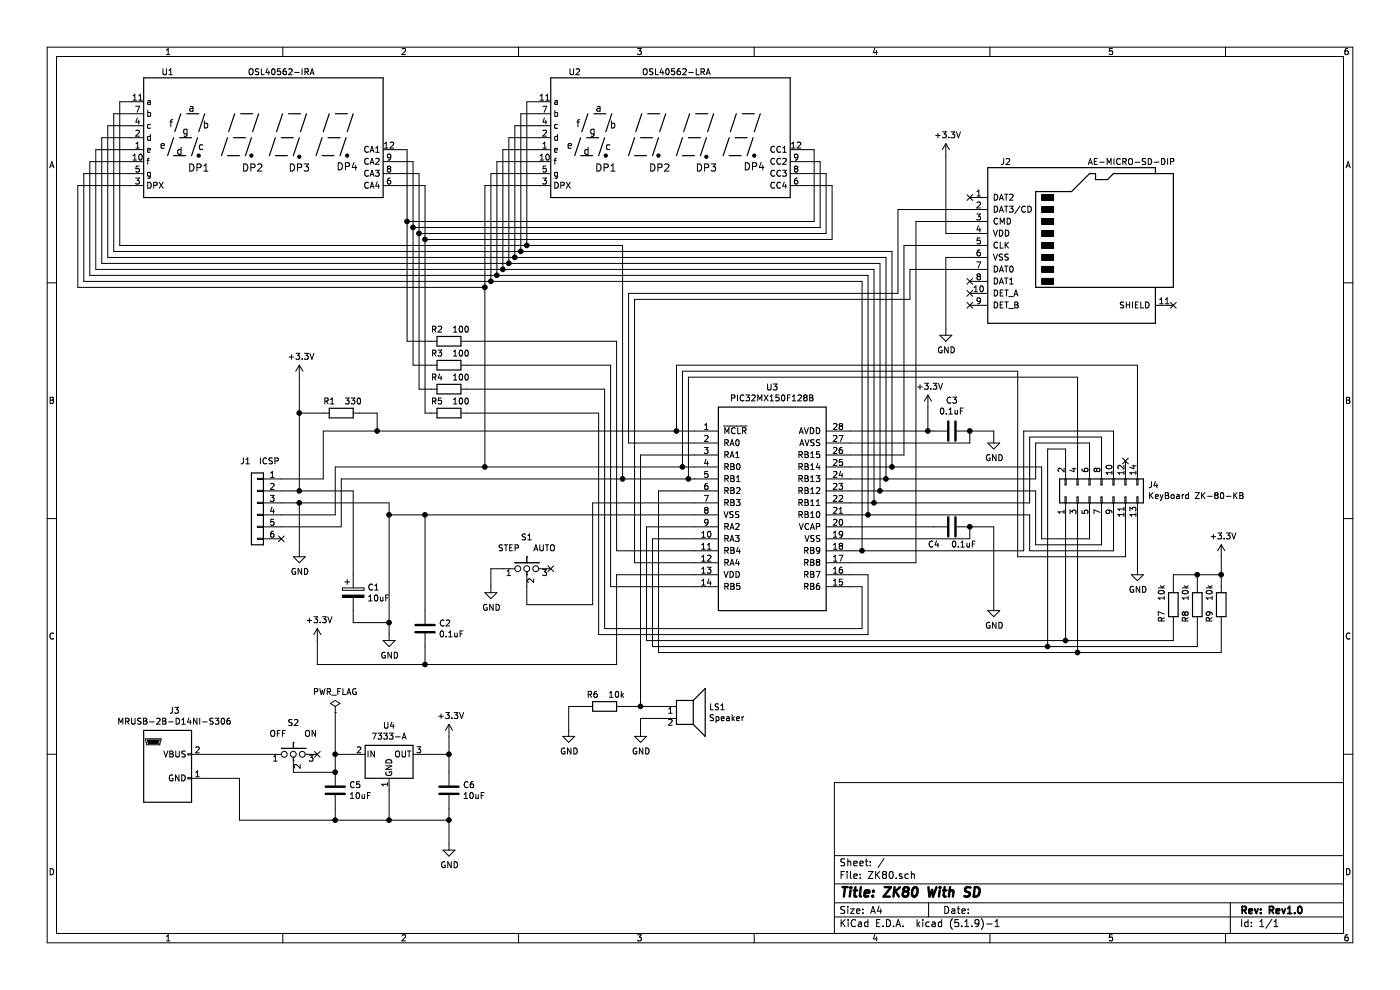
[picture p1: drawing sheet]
EESchema Schematic File Version 4
EELAYER 30 0
EELAYER END
$Descr A4 11693 8268
encoding utf-8
Sheet 1 1
Title "ZK80 With SD"
Date ""
Rev "Rev1.0"
Comp ""
Comment1 ""
Comment2 ""
Comment3 ""
Comment4 ""
$EndDescr
$Comp
L Display_Character:CA56-12EWA U1
U 1 1
P 2200 1150
F 0 "U1" H 1400 1700 50  0000 C CNN
F 1 "OSL40562-IRA" H 2350 1700 50  0000 C CNN
F 2 "Display_7Segment:CA56-12EWA" H 2200 550 50  0001 C CNN
F 3 "http://www.kingbrightusa.com/images/catalog/SPEC/CA56-12EWA.pdf" H 1770 1180 50  0001 C CNN
	1    2200 1150
	1    0    0    -1  
$EndComp
$Comp
L Display_Character:CC56-12EWA U2
U 1 1
P 5600 1150
F 0 "U2" H 4800 1700 50  0000 C CNN
F 1 "OSL40562-LRA" H 5650 1700 50  0000 C CNN
F 2 "Display_7Segment:CA56-12EWA" H 5600 550 50  0001 C CNN
F 3 "http://www.kingbrightusa.com/images/catalog/SPEC/CA56-12EWA.pdf" H 5170 1180 50  0001 C CNN
	1    5600 1150
	1    0    0    -1  
$EndComp
Wire Wire Line
	3300 1250 3400 1250
Wire Wire Line
	3400 1250 3400 1850
Wire Wire Line
	3400 1850 6800 1850
Wire Wire Line
	6800 1850 6800 1250
Wire Wire Line
	6800 1250 6700 1250
Wire Wire Line
	3300 1350 3450 1350
Wire Wire Line
	3450 1350 3450 1900
Wire Wire Line
	3450 1900 6850 1900
Wire Wire Line
	6850 1900 6850 1350
Wire Wire Line
	6850 1350 6700 1350
Wire Wire Line
	3300 1450 3500 1450
Wire Wire Line
	3500 1450 3500 1950
Wire Wire Line
	3500 1950 6900 1950
Wire Wire Line
	6900 1950 6900 1450
Wire Wire Line
	6900 1450 6700 1450
Wire Wire Line
	3300 1550 3550 1550
Wire Wire Line
	3550 1550 3550 2000
Wire Wire Line
	3550 2000 6950 2000
Wire Wire Line
	6950 2000 6950 1550
Wire Wire Line
	6950 1550 6700 1550
Wire Wire Line
	1100 850  1000 850 
Wire Wire Line
	1000 850  1000 2050
Wire Wire Line
	1000 2050 4400 2050
Wire Wire Line
	4400 2050 4400 850 
Wire Wire Line
	4400 850  4500 850 
Wire Wire Line
	1100 950  950  950 
Wire Wire Line
	950  950  950  2100
Wire Wire Line
	950  2100 4350 2100
Wire Wire Line
	4350 2100 4350 950 
Wire Wire Line
	4350 950  4500 950 
Wire Wire Line
	1100 1050 900  1050
Wire Wire Line
	900  1050 900  2150
Wire Wire Line
	900  2150 4300 2150
Wire Wire Line
	4300 2150 4300 1050
Wire Wire Line
	4300 1050 4500 1050
Wire Wire Line
	1100 1150 850  1150
Wire Wire Line
	850  1150 850  2200
Wire Wire Line
	850  2200 4250 2200
Wire Wire Line
	4250 2200 4250 1150
Wire Wire Line
	4250 1150 4500 1150
Wire Wire Line
	1100 1250 800  1250
Wire Wire Line
	800  1250 800  2250
Wire Wire Line
	800  2250 4200 2250
Wire Wire Line
	4200 2250 4200 1250
Wire Wire Line
	4200 1250 4500 1250
Wire Wire Line
	1100 1350 750  1350
Wire Wire Line
	750  1350 750  2300
Wire Wire Line
	750  2300 4150 2300
Wire Wire Line
	4150 2300 4150 1350
Wire Wire Line
	4150 1350 4500 1350
Wire Wire Line
	1100 1450 700  1450
Wire Wire Line
	700  1450 700  2350
Wire Wire Line
	700  2350 4100 2350
Wire Wire Line
	4100 2350 4100 1450
Wire Wire Line
	4100 1450 4500 1450
Wire Wire Line
	1100 1550 650  1550
Wire Wire Line
	650  1550 650  2400
Wire Wire Line
	650  2400 4050 2400
Wire Wire Line
	4050 2400 4050 1550
Wire Wire Line
	4050 1550 4500 1550
$Comp
L Device:R R2
U 1 1
P 3750 2850
F 0 "R2" V 3650 2750 50  0000 C CNN
F 1 "100" V 3650 2950 50  0000 C CNN
F 2 "Resistor_THT:R_Axial_DIN0207_L6.3mm_D2.5mm_P7.62mm_Horizontal" V 3680 2850 50  0001 C CNN
F 3 "~" H 3750 2850 50  0001 C CNN
	1    3750 2850
	0    1    1    0   
$EndComp
$Comp
L Device:R R3
U 1 1
P 3750 3050
F 0 "R3" V 3650 2950 50  0000 C CNN
F 1 "100" V 3650 3150 50  0000 C CNN
F 2 "Resistor_THT:R_Axial_DIN0207_L6.3mm_D2.5mm_P7.62mm_Horizontal" V 3680 3050 50  0001 C CNN
F 3 "~" H 3750 3050 50  0001 C CNN
	1    3750 3050
	0    1    1    0   
$EndComp
$Comp
L Device:R R4
U 1 1
P 3750 3250
F 0 "R4" V 3650 3150 50  0000 C CNN
F 1 "100" V 3650 3350 50  0000 C CNN
F 2 "Resistor_THT:R_Axial_DIN0207_L6.3mm_D2.5mm_P7.62mm_Horizontal" V 3680 3250 50  0001 C CNN
F 3 "~" H 3750 3250 50  0001 C CNN
	1    3750 3250
	0    1    1    0   
$EndComp
$Comp
L Device:R R5
U 1 1
P 3750 3450
F 0 "R5" V 3650 3350 50  0000 C CNN
F 1 "100" V 3650 3550 50  0000 C CNN
F 2 "Resistor_THT:R_Axial_DIN0207_L6.3mm_D2.5mm_P7.62mm_Horizontal" V 3680 3450 50  0001 C CNN
F 3 "~" H 3750 3450 50  0001 C CNN
	1    3750 3450
	0    1    1    0   
$EndComp
Wire Wire Line
	3400 1850 3400 2850
Wire Wire Line
	3400 2850 3600 2850
Connection ~ 3400 1850
Wire Wire Line
	3450 1900 3450 3050
Wire Wire Line
	3450 3050 3600 3050
Connection ~ 3450 1900
Wire Wire Line
	3500 1950 3500 3250
Wire Wire Line
	3500 3250 3600 3250
Connection ~ 3500 1950
Wire Wire Line
	3550 2000 3550 3450
Wire Wire Line
	3550 3450 3600 3450
Connection ~ 3550 2000
Wire Wire Line
	3900 2850 5150 2850
Wire Wire Line
	5150 2850 5150 4600
Wire Wire Line
	5150 4600 5800 4600
Wire Wire Line
	3900 3050 5100 3050
Wire Wire Line
	5100 3050 5100 4900
Wire Wire Line
	5100 4900 5800 4900
Wire Wire Line
	3900 3250 5050 3250
Wire Wire Line
	5050 3250 5050 5250
Wire Wire Line
	5050 5250 7200 5250
Wire Wire Line
	7200 5250 7200 4900
Wire Wire Line
	7200 4900 7100 4900
Wire Wire Line
	3900 3450 5000 3450
Wire Wire Line
	5000 3450 5000 5300
Wire Wire Line
	5000 5300 7250 5300
Wire Wire Line
	7250 5300 7250 4800
Wire Wire Line
	7250 4800 7100 4800
Wire Wire Line
	4100 2350 7200 2350
Connection ~ 4100 2350
Wire Wire Line
	4150 2300 7250 2300
Connection ~ 4150 2300
Wire Wire Line
	4200 2250 7300 2250
Connection ~ 4200 2250
Wire Wire Line
	4250 2200 7350 2200
Connection ~ 4250 2200
Wire Wire Line
	4300 2150 7400 2150
Connection ~ 4300 2150
Wire Wire Line
	4350 2100 7450 2100
Connection ~ 4350 2100
Wire Wire Line
	4400 2050 5200 2050
Connection ~ 4400 2050
$Comp
L Connector:Micro_SD_Card_Det J2
U 1 1
P 9000 2050
F 0 "J2" H 8400 2750 50  0000 C CNN
F 1 "AE-MICRO-SD-DIP" H 9450 2750 50  0000 C CNN
F 2 "KUT_Connector:AE-MICRO-SD-DIP" H 11050 2750 50  0001 C CNN
F 3 "https://www.hirose.com/product/en/download_file/key_name/DM3/category/Catalog/doc_file_id/49662/?file_category_id=4&item_id=195&is_series=1" H 9000 2150 50  0001 C CNN
	1    9000 2050
	1    0    0    -1  
$EndComp
Wire Wire Line
	8100 1750 7500 1750
Wire Wire Line
	7500 1750 7500 2450
Wire Wire Line
	7500 2450 5250 2450
Wire Wire Line
	5250 2450 5250 3700
Wire Wire Line
	5250 3700 5800 3700
Wire Wire Line
	8100 2050 7550 2050
Wire Wire Line
	7550 2050 7550 3800
Wire Wire Line
	7550 3800 7100 3800
Wire Wire Line
	8100 2250 7600 2250
Wire Wire Line
	7600 2250 7600 2500
Wire Wire Line
	7600 2500 5300 2500
Wire Wire Line
	5300 2500 5300 4700
Wire Wire Line
	5300 4700 5800 4700
Wire Wire Line
	8100 1850 7650 1850
Wire Wire Line
	7650 1850 7650 4700
Wire Wire Line
	7650 4700 7100 4700
$Comp
L power:+3.3V #PWR08
U 1 1
P 7900 1300
F 0 "#PWR08" H 7900 1150 50  0001 C CNN
F 1 "+3.3V" H 7915 1473 50  0000 C CNN
F 2 "" H 7900 1300 50  0001 C CNN
F 3 "" H 7900 1300 50  0001 C CNN
	1    7900 1300
	1    0    0    -1  
$EndComp
Wire Wire Line
	7900 1300 7900 1950
Wire Wire Line
	7900 1950 8100 1950
$Comp
L power:GND #PWR09
U 1 1
P 7900 2750
F 0 "#PWR09" H 7900 2500 50  0001 C CNN
F 1 "GND" H 7905 2577 50  0000 C CNN
F 2 "" H 7900 2750 50  0001 C CNN
F 3 "" H 7900 2750 50  0001 C CNN
	1    7900 2750
	1    0    0    -1  
$EndComp
Wire Wire Line
	8100 2150 7900 2150
Wire Wire Line
	7900 2150 7900 2750
$Comp
L Connector_Generic:Conn_01x06 J1
U 1 1
P 2150 4200
F 0 "J1" H 2250 4550 50  0000 C CNN
F 1 "ICSP" H 2050 4550 50  0000 C CNN
F 2 "Connector_PinHeader_2.54mm:PinHeader_1x06_P2.54mm_Horizontal" H 2150 4200 50  0001 C CNN
F 3 "~" H 2150 4200 50  0001 C CNN
	1    2150 4200
	-1   0    0    -1  
$EndComp
Wire Wire Line
	2350 4000 2700 4000
Wire Wire Line
	2700 4000 2700 3600
Wire Wire Line
	2700 3600 3150 3600
$Comp
L power:+3.3V #PWR01
U 1 1
P 2500 3150
F 0 "#PWR01" H 2500 3000 50  0001 C CNN
F 1 "+3.3V" H 2515 3323 50  0000 C CNN
F 2 "" H 2500 3150 50  0001 C CNN
F 3 "" H 2500 3150 50  0001 C CNN
	1    2500 3150
	1    0    0    -1  
$EndComp
Wire Wire Line
	2350 4100 2500 4100
Wire Wire Line
	2350 4200 2500 4200
Wire Wire Line
	3250 4200 3250 4300
Wire Wire Line
	3250 4300 3550 4300
Wire Wire Line
	2350 4300 2800 4300
Wire Wire Line
	2800 4300 2800 3900
Wire Wire Line
	2350 4400 2850 4400
Wire Wire Line
	2850 4400 2850 4000
$Comp
L power:GND #PWR02
U 1 1
P 2500 4600
F 0 "#PWR02" H 2500 4350 50  0001 C CNN
F 1 "GND" H 2505 4427 50  0000 C CNN
F 2 "" H 2500 4600 50  0001 C CNN
F 3 "" H 2500 4600 50  0001 C CNN
	1    2500 4600
	1    0    0    -1  
$EndComp
Wire Wire Line
	2500 4600 2500 4200
Connection ~ 2500 4200
Wire Wire Line
	2500 4200 3250 4200
$Comp
L vsrAkizuki:MRUSB-2B-D14NI-S306 J3
U 1 1
P 1400 6400
F 0 "J3" H 1457 6867 50  0000 C CNN
F 1 "MRUSB-2B-D14NI-S306" H 1457 6776 50  0000 C CNN
F 2 "vsrAkizuki:MRUSB-2B-D14NI-S306" H 1550 6350 50  0001 C CNN
F 3 "" H 1550 6350 50  0001 C CNN
	1    1400 6400
	1    0    0    -1  
$EndComp
$Comp
L Device:C C5
U 1 1
P 2800 6600
F 0 "C5" H 2915 6646 50  0000 L CNN
F 1 "10uF" H 2915 6555 50  0000 L CNN
F 2 "Capacitor_THT:C_Rect_L4.0mm_W2.5mm_P2.50mm" H 2838 6450 50  0001 C CNN
F 3 "~" H 2800 6600 50  0001 C CNN
	1    2800 6600
	1    0    0    -1  
$EndComp
$Comp
L Device:C C6
U 1 1
P 3750 6600
F 0 "C6" H 3865 6646 50  0000 L CNN
F 1 "10uF" H 3865 6555 50  0000 L CNN
F 2 "Capacitor_THT:C_Rect_L4.0mm_W2.5mm_P2.50mm" H 3788 6450 50  0001 C CNN
F 3 "~" H 3750 6600 50  0001 C CNN
	1    3750 6600
	1    0    0    -1  
$EndComp
$Comp
L Memory_RAM2:SLIDE_SWITCH_3P S2
U 1 1
P 2450 6100
F 0 "S2" H 2450 6165 50  0000 C CNN
F 1 "OFF    ON" H 2450 6074 50  0000 C CNN
F 2 "Connector_PinHeader_2.54mm:PinHeader_1x03_P2.54mm_Vertical" H 2450 6125 50  0001 C CNN
F 3 "" H 2450 6125 50  0001 C CNN
	1    2450 6100
	1    0    0    -1  
$EndComp
Wire Wire Line
	1700 6300 2250 6300
Wire Wire Line
	2450 6450 2800 6450
Wire Wire Line
	2800 6450 2800 6300
Wire Wire Line
	2800 6300 2950 6300
Connection ~ 2800 6450
Wire Wire Line
	1700 6500 2000 6500
Wire Wire Line
	2000 6500 2000 6850
Wire Wire Line
	2000 6850 2800 6850
Wire Wire Line
	2800 6850 2800 6750
Wire Wire Line
	2800 6850 3250 6850
Wire Wire Line
	3250 6850 3250 6600
Connection ~ 2800 6850
Wire Wire Line
	3250 6850 3750 6850
Wire Wire Line
	3750 6850 3750 6750
Connection ~ 3250 6850
Wire Wire Line
	3550 6300 3750 6300
Wire Wire Line
	3750 6300 3750 6450
$Comp
L power:GND #PWR015
U 1 1
P 3750 7050
F 0 "#PWR015" H 3750 6800 50  0001 C CNN
F 1 "GND" H 3755 6877 50  0000 C CNN
F 2 "" H 3750 7050 50  0001 C CNN
F 3 "" H 3750 7050 50  0001 C CNN
	1    3750 7050
	1    0    0    -1  
$EndComp
$Comp
L power:+3.3V #PWR014
U 1 1
P 3750 6150
F 0 "#PWR014" H 3750 6000 50  0001 C CNN
F 1 "+3.3V" H 3765 6323 50  0000 C CNN
F 2 "" H 3750 6150 50  0001 C CNN
F 3 "" H 3750 6150 50  0001 C CNN
	1    3750 6150
	1    0    0    -1  
$EndComp
Wire Wire Line
	3750 6150 3750 6300
Connection ~ 3750 6300
Wire Wire Line
	3750 6850 3750 7050
Connection ~ 3750 6850
$Comp
L Device:Speaker LS1
U 1 1
P 5750 5900
F 0 "LS1" H 5920 5896 50  0000 L CNN
F 1 "Speaker" H 5920 5805 50  0000 L CNN
F 2 "Package_TO_SOT_THT:TO-5-2" H 5750 5700 50  0001 C CNN
F 3 "~" H 5740 5850 50  0001 C CNN
	1    5750 5900
	1    0    0    -1  
$EndComp
Wire Wire Line
	5800 3800 5350 3800
Wire Wire Line
	5350 3800 5350 5900
Wire Wire Line
	5350 5900 5550 5900
$Comp
L power:GND #PWR07
U 1 1
P 5350 6100
F 0 "#PWR07" H 5350 5850 50  0001 C CNN
F 1 "GND" H 5355 5927 50  0000 C CNN
F 2 "" H 5350 6100 50  0001 C CNN
F 3 "" H 5350 6100 50  0001 C CNN
	1    5350 6100
	1    0    0    -1  
$EndComp
Wire Wire Line
	5550 6000 5350 6000
Wire Wire Line
	5350 6000 5350 6100
$Comp
L Device:R R6
U 1 1
P 5050 5900
F 0 "R6" V 4950 5800 50  0000 C CNN
F 1 "10k" V 4950 6000 50  0000 C CNN
F 2 "Resistor_THT:R_Axial_DIN0207_L6.3mm_D2.5mm_P7.62mm_Horizontal" V 4980 5900 50  0001 C CNN
F 3 "~" H 5050 5900 50  0001 C CNN
	1    5050 5900
	0    1    1    0   
$EndComp
Wire Wire Line
	5200 5900 5350 5900
Connection ~ 5350 5900
$Comp
L power:GND #PWR06
U 1 1
P 4750 6100
F 0 "#PWR06" H 4750 5850 50  0001 C CNN
F 1 "GND" H 4755 5927 50  0000 C CNN
F 2 "" H 4750 6100 50  0001 C CNN
F 3 "" H 4750 6100 50  0001 C CNN
	1    4750 6100
	1    0    0    -1  
$EndComp
Wire Wire Line
	4900 5900 4750 5900
Wire Wire Line
	4750 5900 4750 6100
$Comp
L Device:C C3
U 1 1
P 7950 3600
F 0 "C3" V 8202 3600 50  0000 C CNN
F 1 "0.1uF" V 8111 3600 50  0000 C CNN
F 2 "Capacitor_THT:C_Rect_L4.0mm_W2.5mm_P2.50mm" H 7988 3450 50  0001 C CNN
F 3 "~" H 7950 3600 50  0001 C CNN
	1    7950 3600
	0    -1   -1   0   
$EndComp
$Comp
L Device:C C4
U 1 1
P 7950 4400
F 0 "C4" V 7800 4550 50  0000 C CNN
F 1 "0.1uF" V 7800 4300 50  0000 C CNN
F 2 "Capacitor_THT:C_Rect_L4.0mm_W2.5mm_P2.50mm" H 7988 4250 50  0001 C CNN
F 3 "~" H 7950 4400 50  0001 C CNN
	1    7950 4400
	0    -1   -1   0   
$EndComp
Wire Wire Line
	7100 3600 7750 3600
Wire Wire Line
	7100 3700 8100 3700
Wire Wire Line
	8100 3700 8100 3600
Wire Wire Line
	7100 4400 7800 4400
Wire Wire Line
	7100 4500 8100 4500
Wire Wire Line
	8100 4500 8100 4400
$Comp
L power:GND #PWR010
U 1 1
P 8300 3650
F 0 "#PWR010" H 8300 3400 50  0001 C CNN
F 1 "GND" H 8305 3477 50  0000 C CNN
F 2 "" H 8300 3650 50  0001 C CNN
F 3 "" H 8300 3650 50  0001 C CNN
	1    8300 3650
	1    0    0    -1  
$EndComp
$Comp
L power:GND #PWR011
U 1 1
P 8300 5050
F 0 "#PWR011" H 8300 4800 50  0001 C CNN
F 1 "GND" H 8305 4877 50  0000 C CNN
F 2 "" H 8300 5050 50  0001 C CNN
F 3 "" H 8300 5050 50  0001 C CNN
	1    8300 5050
	1    0    0    -1  
$EndComp
Wire Wire Line
	8100 3600 8300 3600
Connection ~ 8100 3600
Wire Wire Line
	8100 4400 8300 4400
Connection ~ 8100 4400
$Comp
L Connector_Generic:Conn_02x07_Odd_Even J4
U 1 1
P 9200 4150
F 0 "J4" V 9296 3762 50  0000 R CNN
F 1 "KeyBoard ZK-80-KB" V 9205 3762 50  0000 R CNN
F 2 "Connector_PinHeader_2.54mm:PinHeader_2x07_P2.54mm_Vertical" H 9200 4150 50  0001 C CNN
F 3 "~" H 9200 4150 50  0001 C CNN
	1    9200 4150
	0    -1   -1   0   
$EndComp
Wire Wire Line
	5800 4400 5400 4400
Wire Wire Line
	5400 4400 5400 5350
Wire Wire Line
	5400 5350 8900 5350
Wire Wire Line
	8900 5350 8900 4350
Wire Wire Line
	5800 4500 5450 4500
Wire Wire Line
	5450 4500 5450 5400
Wire Wire Line
	5450 5400 8750 5400
Wire Wire Line
	8750 5400 8750 3750
Wire Wire Line
	8750 3750 8900 3750
Wire Wire Line
	8900 3750 8900 3850
Wire Wire Line
	5800 4100 5500 4100
Wire Wire Line
	5500 4100 5500 5450
Wire Wire Line
	5500 5450 9000 5450
Wire Wire Line
	9000 5450 9000 4350
Wire Wire Line
	5750 4000 5750 3150
Wire Wire Line
	5750 3150 9000 3150
Wire Wire Line
	9000 3150 9000 3850
Connection ~ 5750 4000
Wire Wire Line
	5750 4000 5800 4000
Wire Wire Line
	8700 3900 8700 4500
Wire Wire Line
	8700 4500 9100 4500
Wire Wire Line
	9100 4500 9100 4350
Wire Wire Line
	8300 3600 8300 3650
Wire Wire Line
	8650 4000 8650 3700
Wire Wire Line
	8650 3700 9100 3700
Wire Wire Line
	9100 3700 9100 3850
Wire Wire Line
	8650 4100 8650 4550
Wire Wire Line
	8650 4550 9200 4550
Wire Wire Line
	9200 4550 9200 4350
Wire Wire Line
	8600 4200 8600 3650
Wire Wire Line
	8600 3650 9200 3650
Wire Wire Line
	9200 3650 9200 3850
Wire Wire Line
	8600 4300 8600 4600
Wire Wire Line
	8600 4600 9300 4600
Wire Wire Line
	9300 4600 9300 4350
Wire Wire Line
	8300 4400 8300 5050
Wire Wire Line
	8550 4600 8550 3600
Wire Wire Line
	8550 3600 9300 3600
Wire Wire Line
	9300 3600 9300 3850
Wire Wire Line
	5700 3900 5700 3100
Wire Wire Line
	5700 3100 8500 3100
Wire Wire Line
	8500 3100 8500 4650
Wire Wire Line
	8500 4650 9400 4650
Wire Wire Line
	9400 4650 9400 4350
Connection ~ 5700 3900
Wire Wire Line
	5700 3900 5800 3900
Wire Wire Line
	5650 3600 5650 3050
Wire Wire Line
	5650 3050 9500 3050
Wire Wire Line
	9500 3050 9500 3850
Connection ~ 5650 3600
Wire Wire Line
	5650 3600 5800 3600
$Comp
L power:GND #PWR012
U 1 1
P 9500 4750
F 0 "#PWR012" H 9500 4500 50  0001 C CNN
F 1 "GND" H 9505 4577 50  0000 C CNN
F 2 "" H 9500 4750 50  0001 C CNN
F 3 "" H 9500 4750 50  0001 C CNN
	1    9500 4750
	1    0    0    -1  
$EndComp
Wire Wire Line
	9500 4350 9500 4750
$Comp
L Memory_RAM2:SLIDE_SWITCH_3P S1
U 1 1
P 4400 4550
F 0 "S1" H 4400 4615 50  0000 C CNN
F 1 "STEP   AUTO" H 4400 4524 50  0000 C CNN
F 2 "Connector_PinHeader_2.54mm:PinHeader_1x03_P2.54mm_Vertical" H 4400 4575 50  0001 C CNN
F 3 "" H 4400 4575 50  0001 C CNN
	1    4400 4550
	1    0    0    -1  
$EndComp
Wire Wire Line
	5800 4200 4950 4200
Wire Wire Line
	4950 4200 4950 5050
Wire Wire Line
	4950 5050 4400 5050
Wire Wire Line
	4400 5050 4400 4900
$Comp
L power:GND #PWR05
U 1 1
P 4100 4900
F 0 "#PWR05" H 4100 4650 50  0001 C CNN
F 1 "GND" H 4105 4727 50  0000 C CNN
F 2 "" H 4100 4900 50  0001 C CNN
F 3 "" H 4100 4900 50  0001 C CNN
	1    4100 4900
	1    0    0    -1  
$EndComp
Wire Wire Line
	4200 4750 4100 4750
Wire Wire Line
	4100 4750 4100 4900
$Comp
L Device:R R7
U 1 1
P 9800 5050
F 0 "R7" V 9700 4950 50  0000 C CNN
F 1 "10k" V 9700 5150 50  0000 C CNN
F 2 "Resistor_THT:R_Axial_DIN0207_L6.3mm_D2.5mm_P7.62mm_Horizontal" V 9730 5050 50  0001 C CNN
F 3 "~" H 9800 5050 50  0001 C CNN
	1    9800 5050
	1    0    0    -1  
$EndComp
$Comp
L Device:R R8
U 1 1
P 10000 5050
F 0 "R8" V 9900 4950 50  0000 C CNN
F 1 "10k" V 9900 5150 50  0000 C CNN
F 2 "Resistor_THT:R_Axial_DIN0207_L6.3mm_D2.5mm_P7.62mm_Horizontal" V 9930 5050 50  0001 C CNN
F 3 "~" H 10000 5050 50  0001 C CNN
	1    10000 5050
	1    0    0    -1  
$EndComp
$Comp
L Device:R R9
U 1 1
P 10200 5050
F 0 "R9" V 10100 4950 50  0000 C CNN
F 1 "10k" V 10100 5150 50  0000 C CNN
F 2 "Resistor_THT:R_Axial_DIN0207_L6.3mm_D2.5mm_P7.62mm_Horizontal" V 10130 5050 50  0001 C CNN
F 3 "~" H 10200 5050 50  0001 C CNN
	1    10200 5050
	1    0    0    -1  
$EndComp
Wire Wire Line
	8900 5350 9800 5350
Wire Wire Line
	9800 5350 9800 5200
Connection ~ 8900 5350
Wire Wire Line
	8750 5400 10000 5400
Wire Wire Line
	10000 5400 10000 5200
Connection ~ 8750 5400
Wire Wire Line
	9000 5450 10200 5450
Wire Wire Line
	10200 5450 10200 5200
Connection ~ 9000 5450
$Comp
L power:+3.3V #PWR013
U 1 1
P 10200 4650
F 0 "#PWR013" H 10200 4500 50  0001 C CNN
F 1 "+3.3V" H 10215 4823 50  0000 C CNN
F 2 "" H 10200 4650 50  0001 C CNN
F 3 "" H 10200 4650 50  0001 C CNN
	1    10200 4650
	1    0    0    -1  
$EndComp
Wire Wire Line
	10200 4650 10200 4800
Wire Wire Line
	10200 4800 10000 4800
Wire Wire Line
	10000 4800 10000 4900
Connection ~ 10200 4800
Wire Wire Line
	10200 4800 10200 4900
Wire Wire Line
	10000 4800 9800 4800
Wire Wire Line
	9800 4800 9800 4900
Connection ~ 10000 4800
$Comp
L Device:R R1
U 1 1
P 2850 3450
F 0 "R1" V 2750 3350 50  0000 C CNN
F 1 "330" V 2750 3550 50  0000 C CNN
F 2 "Resistor_THT:R_Axial_DIN0207_L6.3mm_D2.5mm_P7.62mm_Horizontal" V 2780 3450 50  0001 C CNN
F 3 "~" H 2850 3450 50  0001 C CNN
	1    2850 3450
	0    1    1    0   
$EndComp
Wire Wire Line
	2500 3150 2500 3450
Wire Wire Line
	2700 3450 2500 3450
Connection ~ 2500 3450
Wire Wire Line
	2500 3450 2500 4100
Wire Wire Line
	3000 3450 3150 3450
Wire Wire Line
	3150 3450 3150 3600
Connection ~ 3150 3600
Wire Wire Line
	3150 3600 5650 3600
$Comp
L Device:C C2
U 1 1
P 3550 5250
F 0 "C2" H 3665 5296 50  0000 L CNN
F 1 "0.1uF" H 3665 5205 50  0000 L CNN
F 2 "Capacitor_THT:C_Rect_L4.0mm_W2.5mm_P2.50mm" H 3588 5100 50  0001 C CNN
F 3 "~" H 3550 5250 50  0001 C CNN
	1    3550 5250
	1    0    0    -1  
$EndComp
$Comp
L Device:CP C1
U 1 1
P 2950 4950
F 0 "C1" H 3068 4996 50  0000 L CNN
F 1 "10uF" H 3068 4905 50  0000 L CNN
F 2 "Capacitor_THT:CP_Radial_D5.0mm_P2.50mm" H 2988 4800 50  0001 C CNN
F 3 "~" H 2950 4950 50  0001 C CNN
	1    2950 4950
	1    0    0    -1  
$EndComp
Wire Wire Line
	2800 3900 4050 3900
Wire Wire Line
	2500 4100 2950 4100
Wire Wire Line
	2950 4100 2950 4800
Connection ~ 2500 4100
Wire Wire Line
	3250 4300 3250 5200
Wire Wire Line
	3250 5200 2950 5200
Wire Wire Line
	2950 5200 2950 5100
Connection ~ 3250 4300
$Comp
L power:GND #PWR04
U 1 1
P 3250 5300
F 0 "#PWR04" H 3250 5050 50  0001 C CNN
F 1 "GND" H 3255 5127 50  0000 C CNN
F 2 "" H 3250 5300 50  0001 C CNN
F 3 "" H 3250 5300 50  0001 C CNN
	1    3250 5300
	1    0    0    -1  
$EndComp
Wire Wire Line
	3250 5200 3250 5300
Connection ~ 3250 5200
Wire Wire Line
	3550 5100 3550 4300
Connection ~ 3550 4300
Wire Wire Line
	3550 4300 5800 4300
Wire Wire Line
	5800 4800 5150 4800
Wire Wire Line
	5150 4800 5150 5550
Wire Wire Line
	5150 5550 3550 5550
Wire Wire Line
	3550 5550 3550 5400
$Comp
L power:+3.3V #PWR03
U 1 1
P 2650 5350
F 0 "#PWR03" H 2650 5200 50  0001 C CNN
F 1 "+3.3V" H 2665 5523 50  0000 C CNN
F 2 "" H 2650 5350 50  0001 C CNN
F 3 "" H 2650 5350 50  0001 C CNN
	1    2650 5350
	1    0    0    -1  
$EndComp
Wire Wire Line
	2650 5350 2650 5550
Wire Wire Line
	2650 5550 3550 5550
Connection ~ 3550 5550
NoConn ~ 2650 6300
NoConn ~ 9400 3850
NoConn ~ 8100 2350
NoConn ~ 8100 2450
NoConn ~ 8100 2550
NoConn ~ 9800 2550
NoConn ~ 4600 4750
NoConn ~ 8100 1650
NoConn ~ 2350 4500
$Comp
L power:+3.3V #PWR0101
U 1 1
P 7750 3400
F 0 "#PWR0101" H 7750 3250 50  0001 C CNN
F 1 "+3.3V" H 7765 3573 50  0000 C CNN
F 2 "" H 7750 3400 50  0001 C CNN
F 3 "" H 7750 3400 50  0001 C CNN
	1    7750 3400
	1    0    0    -1  
$EndComp
Wire Wire Line
	7750 3400 7750 3600
Connection ~ 7750 3600
Wire Wire Line
	7750 3600 7800 3600
$Comp
L Memory_RAM2:PIC32MX170F256B U3
U 1 1
P 6450 4600
F 0 "U3" H 6450 5967 50  0000 C CNN
F 1 "PIC32MX150F128B" H 6450 5876 50  0000 C CNN
F 2 "Package_DIP:DIP-28_W7.62mm_LongPads" H 6600 6050 50  0001 L CNN
F 3 "" H 6450 4400 50  0001 C CNN
	1    6450 4600
	1    0    0    -1  
$EndComp
$Comp
L Memory_RAM2:7333-A U4
U 1 1
P 3250 6300
F 0 "U4" H 3250 6542 50  0000 C CNN
F 1 "7333-A" H 3250 6451 50  0000 C CNN
F 2 "Package_TO_SOT_THT:TO-92_Inline_Wide" H 3275 6150 50  0001 L CIN
F 3 "http://www.st.com/content/ccc/resource/technical/document/datasheet/41/4f/b3/b0/12/d4/47/88/CD00000444.pdf/files/CD00000444.pdf/jcr:content/translations/en.CD00000444.pdf" H 3250 6250 50  0001 C CNN
	1    3250 6300
	1    0    0    -1  
$EndComp
$Comp
L power:PWR_FLAG #FLG0101
U 1 1
P 2800 5950
F 0 "#FLG0101" H 2800 6025 50  0001 C CNN
F 1 "PWR_FLAG" H 2800 6123 50  0000 C CNN
F 2 "" H 2800 5950 50  0001 C CNN
F 3 "~" H 2800 5950 50  0001 C CNN
	1    2800 5950
	1    0    0    -1  
$EndComp
Wire Wire Line
	2800 5950 2800 6300
Connection ~ 2800 6300
Wire Wire Line
	2850 4000 5200 4000
Wire Wire Line
	4050 2400 4050 3900
Connection ~ 4050 2400
Connection ~ 4050 3900
Wire Wire Line
	4050 3900 5700 3900
Wire Wire Line
	5200 2050 5200 4000
Connection ~ 5200 4000
Wire Wire Line
	5200 4000 5750 4000
Wire Wire Line
	7100 3900 7450 3900
Wire Wire Line
	7200 2350 7200 4600
Wire Wire Line
	7200 4600 7100 4600
Connection ~ 7200 4600
Wire Wire Line
	7200 4600 8550 4600
Wire Wire Line
	7450 2100 7450 3900
Connection ~ 7450 3900
Wire Wire Line
	7450 3900 8700 3900
Wire Wire Line
	7100 4000 7400 4000
Wire Wire Line
	7250 2300 7250 4300
Connection ~ 7250 4300
Wire Wire Line
	7250 4300 7100 4300
Wire Wire Line
	7250 4300 8600 4300
Wire Wire Line
	7400 2150 7400 4000
Connection ~ 7400 4000
Wire Wire Line
	7400 4000 8650 4000
Wire Wire Line
	7100 4200 7300 4200
Wire Wire Line
	7100 4100 7350 4100
Wire Wire Line
	7300 2250 7300 4200
Connection ~ 7300 4200
Wire Wire Line
	7300 4200 8600 4200
Wire Wire Line
	7350 2200 7350 4100
Connection ~ 7350 4100
Wire Wire Line
	7350 4100 8650 4100
$EndSCHEMATC
